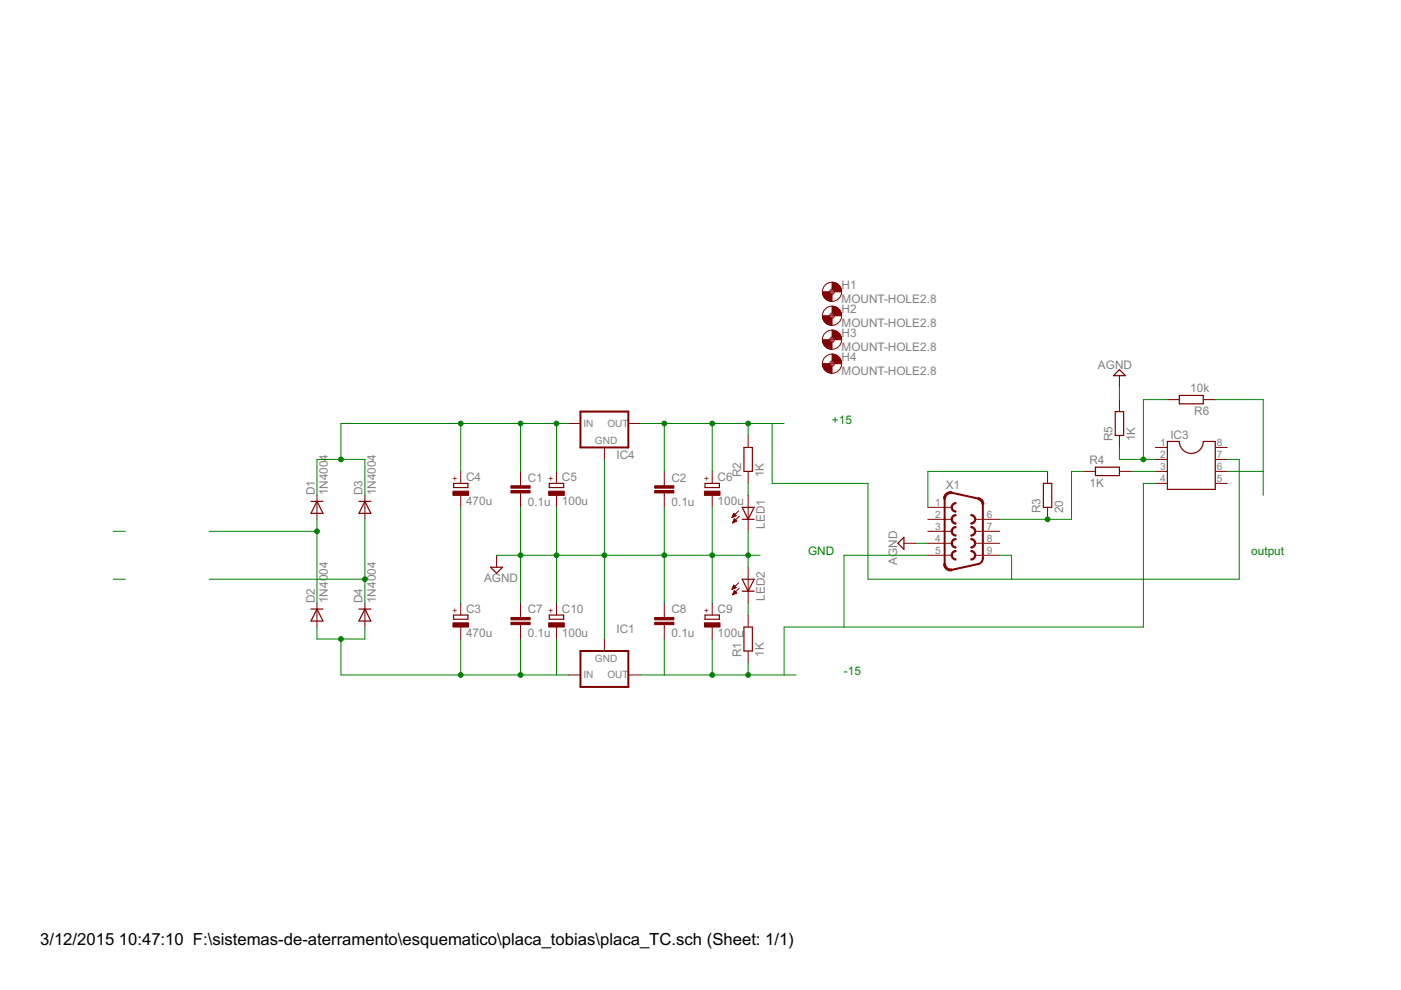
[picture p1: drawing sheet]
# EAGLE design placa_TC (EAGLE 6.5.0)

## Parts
C1  0.1u  C-EU025-024X044  [C025-024X044]
C2  0.1u  C-EU025-024X044  [C025-024X044]
C3  470u  CPOL-EUE5-10.5  [E5-10,5]
C4  470u  CPOL-EUE5-10.5  [E5-10,5]
C5  100u  CPOL-EUE5-10.5  [E5-10,5]
C6  100u  CPOL-EUE5-10.5  [E5-10,5]
C7  0.1u  C-EU025-024X044  [C025-024X044]
C8  0.1u  C-EU025-024X044  [C025-024X044]
C9  100u  CPOL-EUE5-10.5  [E5-10,5]
C10  100u  CPOL-EUE5-10.5  [E5-10,5]
D1  1N4004  [DO41-10]
D2  1N4004  [DO41-10]
D3  1N4004  [DO41-10]
D4  1N4004  [DO41-10]
H1  MOUNT-HOLE2.8  [2,8]
H2  MOUNT-HOLE2.8  [2,8]
H3  MOUNT-HOLE2.8  [2,8]
H4  MOUNT-HOLE2.8  [2,8]
IC1  79XXS  [79XXS]
IC3  DIL8  [DIL08]
IC4  78XXS  [78XXS]
LED1  LED3MM  [LED3MM]
LED2  LED3MM  [LED3MM]
R1  1K  R-EU_0207/10  [0207/10]
R2  1K  R-EU_0207/10  [0207/10]
R3  20  R-EU_0207/10  [0207/10]
R4  1K  R-EU_0207/10  [0207/10]
R5  1K  R-EU_0207/10  [0207/10]
R6  10k  R-EU_0207/10  [0207/10]
X1  F09HP  [F09HP]

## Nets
15V+: C1.1 C4.+ C5.+ D1.C D3.C IC4.IN
+15V: C2.1 C6.+ IC3.7 IC4.OUT R2.2 X1.9
-15V: C3.- C7.2 C10.- D2.A D4.A IC1.IN
AGND: C1.2 C2.2 C5.- C6.- C7.1 C8.1 C9.+ C10.+ IC1.GND IC4.GND LED1.K(C) LED2.A R5.2 X1.4
M15: C8.2 C9.- IC1.OUT IC3.4 R1.1 X1.5
N$3: C3.+ C4.-
N$4: D3.A D4.C
N$5: D1.A D2.C
N$6: IC3.3 R4.2
N$7: IC3.2 R5.1 R6.2
N$9: R3.1 R4.1 X1.6
N$12: LED2.K(C) R1.2
N$13: R3.2 X1.1
N$14: LED1.A R2.1
OUT: IC3.6 R6.1
Unconnected: IC3.1 IC3.5 IC3.8 X1.2 X1.3 X1.7 X1.8

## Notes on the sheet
- +15
- GND | output
- -15
